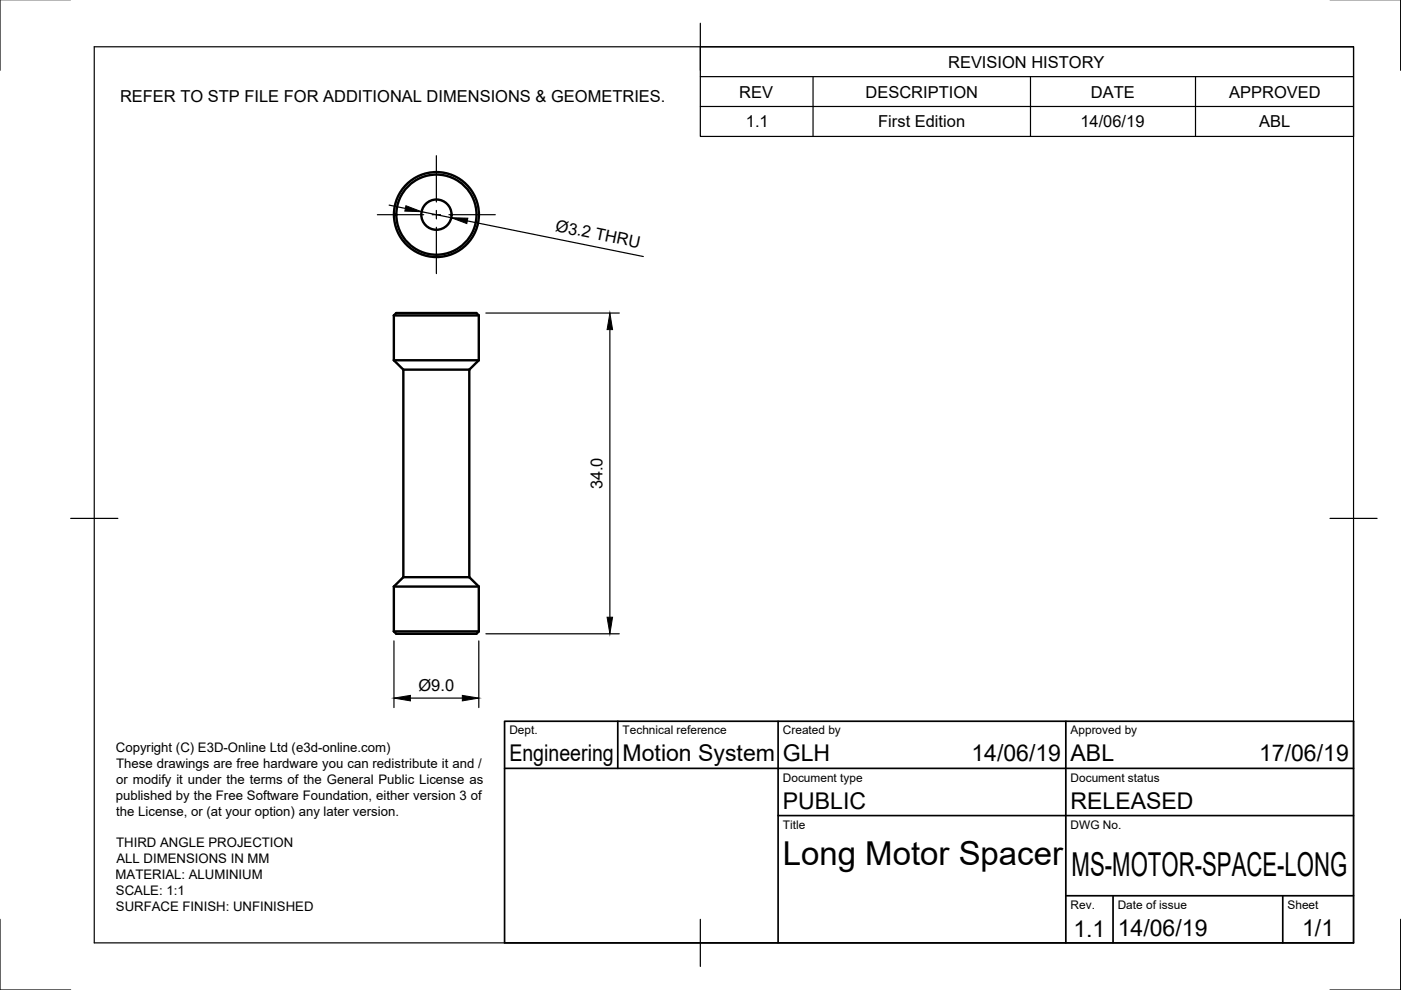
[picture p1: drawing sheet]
<svg xmlns="http://www.w3.org/2000/svg" width="297mm" height="210mm" viewBox="0 0 297 210" stroke-linecap="round" stroke-linejoin="round" font-family="sans-serif">
<!-- layer: Visible -->
<g fill="none" stroke="#000" stroke-width=".51">
<path d="M83.5 66.9h18M83.5 66.9l.5-.5h17l.5 .5M83.5 76.4h18M83.5 66.9v9.5M83.5 76.4l2 2M85.5 78.4h14M85.5 78.4v44l-2 2M99.5 78.4v44M101.5 66.9v9.5M101.5 76.4l-2 2M83.5 133.9l.5 .5h17l.5-.5M83.5 133.9h18"/>
<path d="M83.5 124.4h18M83.5 124.4v9.5M85.5 122.4h14M99.5 122.4l2 2M101.5 124.4v9.5"/>
<circle cx="92.5" cy="45.5" r="9"/>
<circle cx="92.5" cy="45.5" r="3.2"/>
<circle cx="92.5" cy="45.5" r="8.5"/>
</g>
<!-- layer: Border -->
<path d="M0 -.1v15M297 -.1v15M20 9.9h267v190h-267zM148.5 4.9v10M15 109.9h10M282 109.9h10M0 194.9v15h15M148.5 194.9v10M297 194.9v15h-15" fill="none" stroke="#000" stroke-width=".25"/>
<!-- layer: TitleBlock -->
<path d="M107 152.9h180v47h-180zM131 152.9v10M165 152.9v47M226 152.9v47M107 162.9h180M165 172.9h122M226 189.9h61M236 189.9v10M272 189.9v10" fill="none" stroke="#000" stroke-width=".36"/>
<!-- layer: BOM -->
<path d="M148.5 9.9h138.5v19h-138.5zM148.5 16.2h138.5M172.4 16.2v12.7M218.5 16.2v12.7M253.5 16.2v12.7M148.5 22.6h138.5" fill="none" stroke="#000" stroke-width=".25"/>
<!-- layer: Dimensions -->
<path d="M82.5 43.5l3.4 .7M89.4 44.9l6.3 1.3M99.1 46.8l37.3 7.6M103 66.4h28.3M129.3 69.9v61M83.5 135.9v14.1M101.5 135.9v14.1M103 134.4h28.3M87 148h11" fill="none" stroke="#000" stroke-width=".25"/>
<path d="M86.1 43.6l3.3 1.3-3.6-.1zM95.7 46.2l3.5 .1-.2 1.1zM129.3 66.4l.6 3.5h-1.2zM128.7 130.9h1.2l-.6 3.5zM83.5 148l3.5-.6v1.2zM98 147.4l3.5 .6-3.5 .6z" fill="#000" stroke="#000" stroke-width=".21"/>
<!-- layer: Center Lines -->
<path d="M92.5 33v9.8M80 45.5h9.8M91.6 45.5h1.8M92.5 44.6v1.8M92.5 48.2v9.8M95.2 45.5h9.8" fill="none" stroke="#000" stroke-width=".25"/>
<g font-size="7">
<text x="166" y="183.4">Long Motor Spacer</text>
<text x="227.2" y="185.8">MS-MOTOR-SPACE-LONG</text>
</g>
<g font-size="4.9">
<text x="108" y="161.4">Engineering</text>
<text x="132" y="161.4">Motion System</text>
<text x="166" y="161.4">GLH</text>
<text x="206" y="161.4">14/06/19</text>
<text x="227" y="161.4">ABL</text>
<text x="267" y="161.4">17/06/19</text>
<text x="166" y="171.4">PUBLIC</text>
<text x="227" y="171.4">RELEASED</text>
<text x="227.6" y="198.6">1.1</text>
<text x="237" y="198.4">14/06/19</text>
<text x="276.1" y="198.6">1/1</text>
</g>
<g font-size="3.5">
<text x="201" y="14.3">REVISION HISTORY</text>
<text x="25.4" y="21.7">REFER TO STP FILE FOR ADDITIONAL DIMENSIONS &amp; GEOMETRIES.</text>
<text x="156.7" y="20.7">REV</text>
<text x="183.5" y="20.7">DESCRIPTION</text>
<text x="231.3" y="20.7">DATE</text>
<text x="260.6" y="20.7">APPROVED</text>
<text x="158.1" y="27">1.1</text>
<text x="186.2" y="27">First Edition</text>
<text x="229.1" y="27">14/06/19</text>
<text x="267" y="27">ABL</text>
<text x="117.6" y="49" transform="rotate(11 117.6 49)">Ø3.2 THRU</text>
<text x="127.8" y="103.8" transform="rotate(-90 127.8 103.8)">34.0</text>
<text x="88.7" y="146.4">Ø9.0</text>
</g>
<g font-size="2.8">
<text x="24.6" y="159.4">Copyright (C) E3D-Online Ltd (e3d-online.com)</text>
<text x="24.6" y="166.2">or modify it under the terms of the General Public License as</text>
<text x="24.6" y="162.8">These drawings are free hardware you can redistribute it and /</text>
<text x="24.5" y="169.6">published by the Free Software Foundation, either version 3 of</text>
<text x="24.7" y="172.9">the License, or (at your option) any later version.</text>
<text x="24.6" y="179.6">THIRD ANGLE PROJECTION</text>
<text x="24.7" y="183">ALL DIMENSIONS IN MM</text>
<text x="24.5" y="186.3">MATERIAL: ALUMINIUM</text>
<text x="24.6" y="189.7">SCALE: 1:1</text>
<text x="24.6" y="193.1">SURFACE FINISH: UNFINISHED</text>
</g>
<g font-size="2.5">
<text x="108" y="155.7">Dept.</text>
<text x="132" y="155.7">Technical reference</text>
<text x="166" y="155.7">Created by</text>
<text x="227" y="155.7">Approved by</text>
<text x="166" y="165.7">Document type</text>
<text x="227" y="165.7">Document status</text>
<text x="166" y="175.7">Title</text>
<text x="227" y="175.7">DWG No.</text>
<text x="227" y="192.7">Rev.</text>
<text x="237" y="192.7">Date of issue</text>
<text x="273" y="192.7">Sheet</text>
</g>
</svg>
